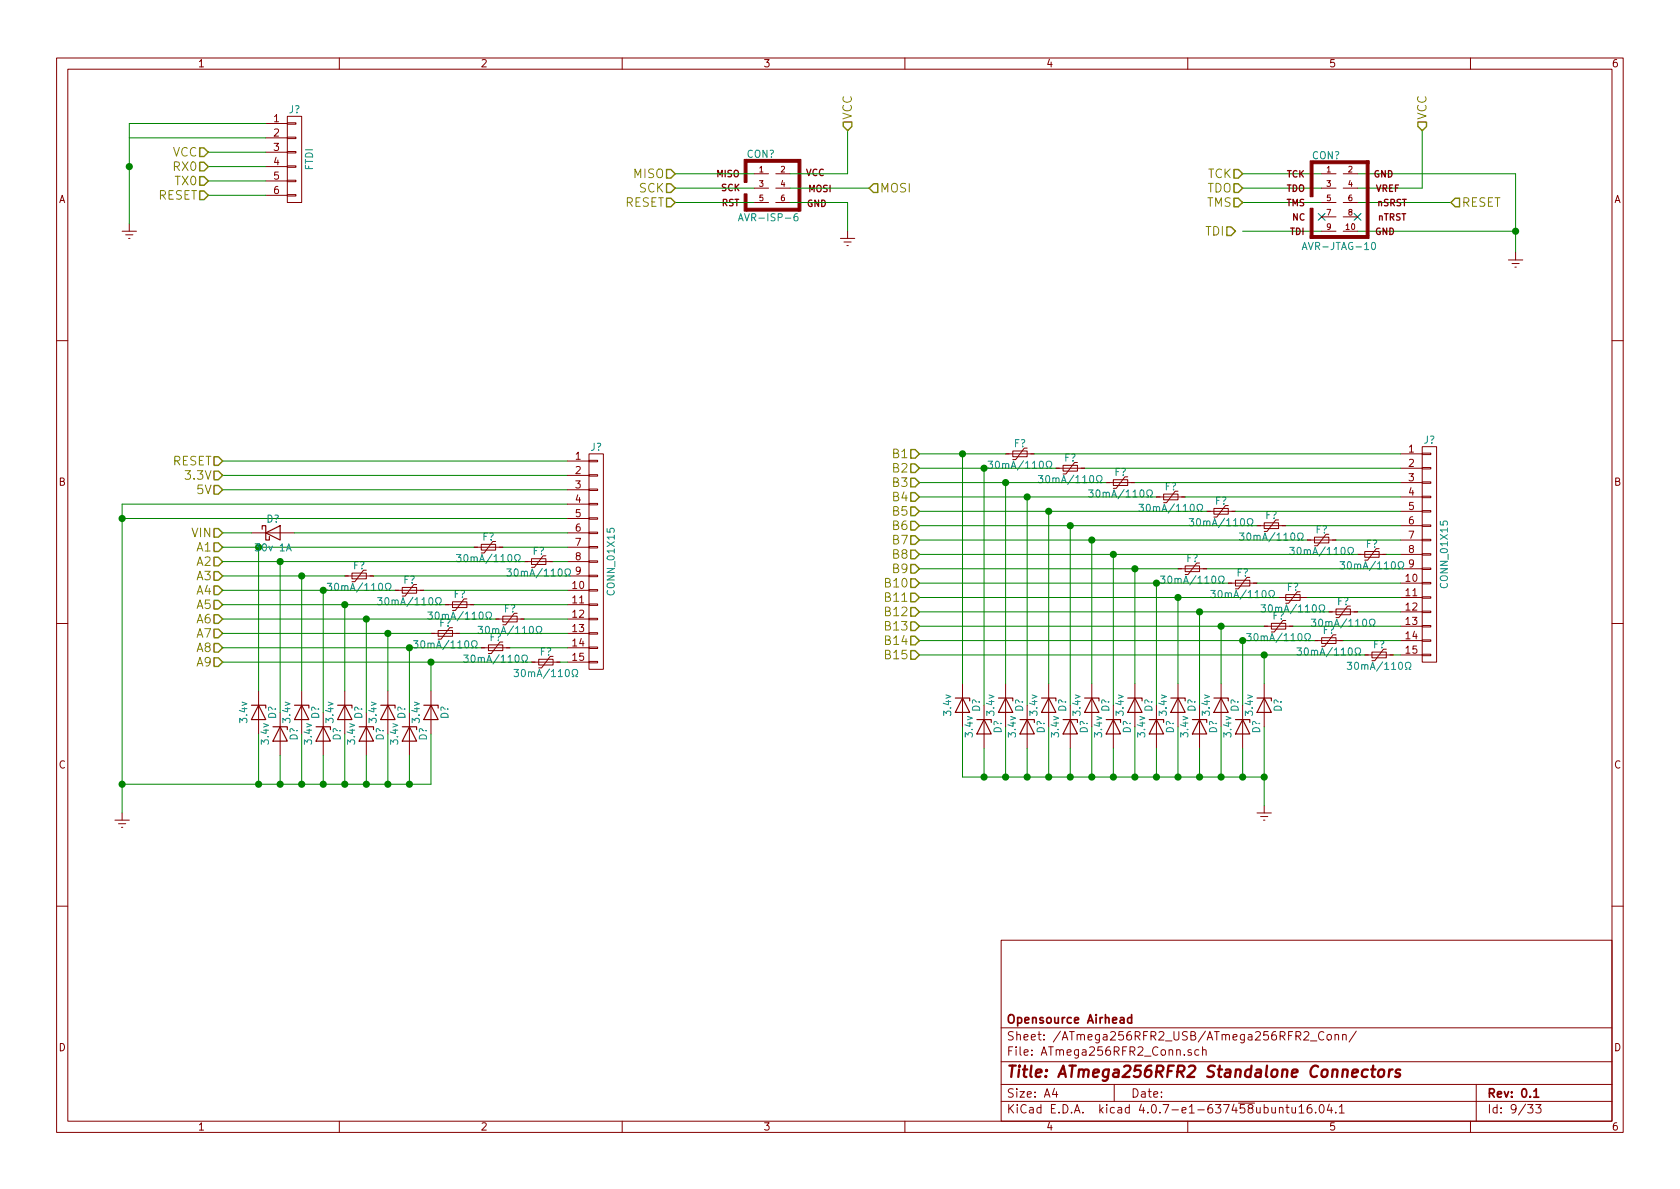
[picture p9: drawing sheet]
EESchema Schematic File Version 2
LIBS:airhead_ecu-rescue
LIBS:power
LIBS:device
LIBS:transistors
LIBS:conn
LIBS:linear
LIBS:regul
LIBS:74xx
LIBS:cmos4000
LIBS:adc-dac
LIBS:memory
LIBS:xilinx
LIBS:microcontrollers
LIBS:dsp
LIBS:microchip
LIBS:analog_switches
LIBS:motorola
LIBS:texas
LIBS:intel
LIBS:audio
LIBS:interface
LIBS:digital-audio
LIBS:philips
LIBS:display
LIBS:cypress
LIBS:siliconi
LIBS:opto
LIBS:atmel
LIBS:contrib
LIBS:valves
LIBS:L9484
LIBS:VB525SP-E
LIBS:LMZ21701
LIBS:Mini50p12
LIBS:SI8610BC-B-IS
LIBS:MAX6575LZUT+T
LIBS:SI8380P-IU
LIBS:Rect10si
LIBS:AEDR-8710-102
LIBS:MPXA4250AC6U
LIBS:MPXA6115AC6U
LIBS:CC2540T
LIBS:icsp
LIBS:MCP2561
LIBS:switches
LIBS:tom_kicad
LIBS:2450bm14e0003
LIBS:ftdi
LIBS:LMZ20502
LIBS:MIC45205
LIBS:usbulc6-2m6
LIBS:ESD7004
LIBS:VNQ5027AKTR-E
LIBS:BSC072N03LD-G
LIBS:SI8620BC-B-IS
LIBS:LMV822IQ2T
LIBS:NTB0101AGWH
LIBS:TLC6C598PWR
LIBS:10si_rect
LIBS:Mini50p16
LIBS:LM2903Q2T
LIBS:airhead_ecu-cache
EELAYER 25 0
EELAYER END
$Descr A4 11693 8268
encoding utf-8
Sheet 9 33
Title "ATmega256RFR2 Standalone Connectors"
Date ""
Rev "0.1"
Comp "Opensource Airhead"
Comment1 ""
Comment2 ""
Comment3 ""
Comment4 ""
$EndDescr
$Comp
L CONN_01X15 J?
U 1 1
P 9950 3850
F 0 "J?" H 9950 4650 50  0000 C CNN
F 1 "CONN_01X15" V 10050 3850 50  0000 C CNN
F 2 "" H 9950 3850 50  0001 C CNN
F 3 "" H 9950 3850 50  0001 C CNN
	1    9950 3850
	1    0    0    -1  
$EndComp
$Comp
L Polyfuse_Small F?
U 1 1
P 7100 3150
F 0 "F?" V 7025 3150 50  0000 C CNN
F 1 "30mA/110Ω" V 7175 3150 50  0000 C CNN
F 2 "" H 7150 2950 50  0001 L CNN
F 3 "" H 7100 3150 50  0001 C CNN
	1    7100 3150
	0    1    1    0   
$EndComp
$Comp
L Polyfuse_Small F?
U 1 1
P 7450 3250
F 0 "F?" V 7375 3250 50  0000 C CNN
F 1 "30mA/110Ω" V 7525 3250 50  0000 C CNN
F 2 "" H 7500 3050 50  0001 L CNN
F 3 "" H 7450 3250 50  0001 C CNN
	1    7450 3250
	0    1    1    0   
$EndComp
$Comp
L Polyfuse_Small F?
U 1 1
P 7800 3350
F 0 "F?" V 7725 3350 50  0000 C CNN
F 1 "30mA/110Ω" V 7875 3350 50  0000 C CNN
F 2 "" H 7850 3150 50  0001 L CNN
F 3 "" H 7800 3350 50  0001 C CNN
	1    7800 3350
	0    1    1    0   
$EndComp
$Comp
L Polyfuse_Small F?
U 1 1
P 8150 3450
F 0 "F?" V 8075 3450 50  0000 C CNN
F 1 "30mA/110Ω" V 8225 3450 50  0000 C CNN
F 2 "" H 8200 3250 50  0001 L CNN
F 3 "" H 8150 3450 50  0001 C CNN
	1    8150 3450
	0    1    1    0   
$EndComp
$Comp
L Polyfuse_Small F?
U 1 1
P 8500 3550
F 0 "F?" V 8425 3550 50  0000 C CNN
F 1 "30mA/110Ω" V 8575 3550 50  0000 C CNN
F 2 "" H 8550 3350 50  0001 L CNN
F 3 "" H 8500 3550 50  0001 C CNN
	1    8500 3550
	0    1    1    0   
$EndComp
$Comp
L Polyfuse_Small F?
U 1 1
P 8850 3650
F 0 "F?" V 8775 3650 50  0000 C CNN
F 1 "30mA/110Ω" V 8925 3650 50  0000 C CNN
F 2 "" H 8900 3450 50  0001 L CNN
F 3 "" H 8850 3650 50  0001 C CNN
	1    8850 3650
	0    1    1    0   
$EndComp
$Comp
L Polyfuse_Small F?
U 1 1
P 9200 3750
F 0 "F?" V 9125 3750 50  0000 C CNN
F 1 "30mA/110Ω" V 9275 3750 50  0000 C CNN
F 2 "" H 9250 3550 50  0001 L CNN
F 3 "" H 9200 3750 50  0001 C CNN
	1    9200 3750
	0    1    1    0   
$EndComp
$Comp
L Polyfuse_Small F?
U 1 1
P 9550 3850
F 0 "F?" V 9475 3850 50  0000 C CNN
F 1 "30mA/110Ω" V 9625 3850 50  0000 C CNN
F 2 "" H 9600 3650 50  0001 L CNN
F 3 "" H 9550 3850 50  0001 C CNN
	1    9550 3850
	0    1    1    0   
$EndComp
$Comp
L Polyfuse_Small F?
U 1 1
P 8300 3950
F 0 "F?" V 8225 3950 50  0000 C CNN
F 1 "30mA/110Ω" V 8375 3950 50  0000 C CNN
F 2 "" H 8350 3750 50  0001 L CNN
F 3 "" H 8300 3950 50  0001 C CNN
	1    8300 3950
	0    1    1    0   
$EndComp
$Comp
L Polyfuse_Small F?
U 1 1
P 8650 4050
F 0 "F?" V 8575 4050 50  0000 C CNN
F 1 "30mA/110Ω" V 8725 4050 50  0000 C CNN
F 2 "" H 8700 3850 50  0001 L CNN
F 3 "" H 8650 4050 50  0001 C CNN
	1    8650 4050
	0    1    1    0   
$EndComp
$Comp
L Polyfuse_Small F?
U 1 1
P 9000 4150
F 0 "F?" V 8925 4150 50  0000 C CNN
F 1 "30mA/110Ω" V 9075 4150 50  0000 C CNN
F 2 "" H 9050 3950 50  0001 L CNN
F 3 "" H 9000 4150 50  0001 C CNN
	1    9000 4150
	0    1    1    0   
$EndComp
$Comp
L Polyfuse_Small F?
U 1 1
P 9350 4250
F 0 "F?" V 9275 4250 50  0000 C CNN
F 1 "30mA/110Ω" V 9425 4250 50  0000 C CNN
F 2 "" H 9400 4050 50  0001 L CNN
F 3 "" H 9350 4250 50  0001 C CNN
	1    9350 4250
	0    1    1    0   
$EndComp
$Comp
L Polyfuse_Small F?
U 1 1
P 8900 4350
F 0 "F?" V 8825 4350 50  0000 C CNN
F 1 "30mA/110Ω" V 8975 4350 50  0000 C CNN
F 2 "" H 8950 4150 50  0001 L CNN
F 3 "" H 8900 4350 50  0001 C CNN
	1    8900 4350
	0    1    1    0   
$EndComp
$Comp
L Polyfuse_Small F?
U 1 1
P 9250 4450
F 0 "F?" V 9175 4450 50  0000 C CNN
F 1 "30mA/110Ω" V 9325 4450 50  0000 C CNN
F 2 "" H 9300 4250 50  0001 L CNN
F 3 "" H 9250 4450 50  0001 C CNN
	1    9250 4450
	0    1    1    0   
$EndComp
$Comp
L Polyfuse_Small F?
U 1 1
P 9600 4550
F 0 "F?" V 9525 4550 50  0000 C CNN
F 1 "30mA/110Ω" V 9675 4550 50  0000 C CNN
F 2 "" H 9650 4350 50  0001 L CNN
F 3 "" H 9600 4550 50  0001 C CNN
	1    9600 4550
	0    1    1    0   
$EndComp
$Comp
L D_Zener D?
U 1 1
P 6700 4900
F 0 "D?" H 6700 5000 50  0000 C CNN
F 1 "3.4v" H 6700 4800 50  0000 C CNN
F 2 "" H 6700 4900 50  0001 C CNN
F 3 "" H 6700 4900 50  0001 C CNN
	1    6700 4900
	0    1    1    0   
$EndComp
$Comp
L D_Zener D?
U 1 1
P 6850 5050
F 0 "D?" H 6850 5150 50  0000 C CNN
F 1 "3.4v" H 6850 4950 50  0000 C CNN
F 2 "" H 6850 5050 50  0001 C CNN
F 3 "" H 6850 5050 50  0001 C CNN
	1    6850 5050
	0    1    1    0   
$EndComp
$Comp
L D_Zener D?
U 1 1
P 7000 4900
F 0 "D?" H 7000 5000 50  0000 C CNN
F 1 "3.4v" H 7000 4800 50  0000 C CNN
F 2 "" H 7000 4900 50  0001 C CNN
F 3 "" H 7000 4900 50  0001 C CNN
	1    7000 4900
	0    1    1    0   
$EndComp
$Comp
L D_Zener D?
U 1 1
P 7150 5050
F 0 "D?" H 7150 5150 50  0000 C CNN
F 1 "3.4v" H 7150 4950 50  0000 C CNN
F 2 "" H 7150 5050 50  0001 C CNN
F 3 "" H 7150 5050 50  0001 C CNN
	1    7150 5050
	0    1    1    0   
$EndComp
$Comp
L D_Zener D?
U 1 1
P 7300 4900
F 0 "D?" H 7300 5000 50  0000 C CNN
F 1 "3.4v" H 7300 4800 50  0000 C CNN
F 2 "" H 7300 4900 50  0001 C CNN
F 3 "" H 7300 4900 50  0001 C CNN
	1    7300 4900
	0    1    1    0   
$EndComp
$Comp
L D_Zener D?
U 1 1
P 7450 5050
F 0 "D?" H 7450 5150 50  0000 C CNN
F 1 "3.4v" H 7450 4950 50  0000 C CNN
F 2 "" H 7450 5050 50  0001 C CNN
F 3 "" H 7450 5050 50  0001 C CNN
	1    7450 5050
	0    1    1    0   
$EndComp
$Comp
L D_Zener D?
U 1 1
P 7600 4900
F 0 "D?" H 7600 5000 50  0000 C CNN
F 1 "3.4v" H 7600 4800 50  0000 C CNN
F 2 "" H 7600 4900 50  0001 C CNN
F 3 "" H 7600 4900 50  0001 C CNN
	1    7600 4900
	0    1    1    0   
$EndComp
$Comp
L D_Zener D?
U 1 1
P 7750 5050
F 0 "D?" H 7750 5150 50  0000 C CNN
F 1 "3.4v" H 7750 4950 50  0000 C CNN
F 2 "" H 7750 5050 50  0001 C CNN
F 3 "" H 7750 5050 50  0001 C CNN
	1    7750 5050
	0    1    1    0   
$EndComp
$Comp
L D_Zener D?
U 1 1
P 7900 4900
F 0 "D?" H 7900 5000 50  0000 C CNN
F 1 "3.4v" H 7900 4800 50  0000 C CNN
F 2 "" H 7900 4900 50  0001 C CNN
F 3 "" H 7900 4900 50  0001 C CNN
	1    7900 4900
	0    1    1    0   
$EndComp
$Comp
L D_Zener D?
U 1 1
P 8050 5050
F 0 "D?" H 8050 5150 50  0000 C CNN
F 1 "3.4v" H 8050 4950 50  0000 C CNN
F 2 "" H 8050 5050 50  0001 C CNN
F 3 "" H 8050 5050 50  0001 C CNN
	1    8050 5050
	0    1    1    0   
$EndComp
$Comp
L D_Zener D?
U 1 1
P 8200 4900
F 0 "D?" H 8200 5000 50  0000 C CNN
F 1 "3.4v" H 8200 4800 50  0000 C CNN
F 2 "" H 8200 4900 50  0001 C CNN
F 3 "" H 8200 4900 50  0001 C CNN
	1    8200 4900
	0    1    1    0   
$EndComp
$Comp
L D_Zener D?
U 1 1
P 8350 5050
F 0 "D?" H 8350 5150 50  0000 C CNN
F 1 "3.4v" H 8350 4950 50  0000 C CNN
F 2 "" H 8350 5050 50  0001 C CNN
F 3 "" H 8350 5050 50  0001 C CNN
	1    8350 5050
	0    1    1    0   
$EndComp
$Comp
L D_Zener D?
U 1 1
P 8500 4900
F 0 "D?" H 8500 5000 50  0000 C CNN
F 1 "3.4v" H 8500 4800 50  0000 C CNN
F 2 "" H 8500 4900 50  0001 C CNN
F 3 "" H 8500 4900 50  0001 C CNN
	1    8500 4900
	0    1    1    0   
$EndComp
$Comp
L D_Zener D?
U 1 1
P 8650 5050
F 0 "D?" H 8650 5150 50  0000 C CNN
F 1 "3.4v" H 8650 4950 50  0000 C CNN
F 2 "" H 8650 5050 50  0001 C CNN
F 3 "" H 8650 5050 50  0001 C CNN
	1    8650 5050
	0    1    1    0   
$EndComp
$Comp
L D_Zener D?
U 1 1
P 8800 4900
F 0 "D?" H 8800 5000 50  0000 C CNN
F 1 "3.4v" H 8800 4800 50  0000 C CNN
F 2 "" H 8800 4900 50  0001 C CNN
F 3 "" H 8800 4900 50  0001 C CNN
	1    8800 4900
	0    1    1    0   
$EndComp
$Comp
L Earth #PWR?
U 1 1
P 8800 5600
F 0 "#PWR?" H 8800 5350 50  0001 C CNN
F 1 "Earth" H 8800 5450 50  0001 C CNN
F 2 "" H 8800 5600 50  0001 C CNN
F 3 "" H 8800 5600 50  0001 C CNN
	1    8800 5600
	1    0    0    -1  
$EndComp
Wire Wire Line
	6700 4750 6700 3150
Connection ~ 6700 3150
Wire Wire Line
	6850 4900 6850 3250
Connection ~ 6850 3250
Wire Wire Line
	7000 4750 7000 3350
Connection ~ 7000 3350
Wire Wire Line
	7150 4900 7150 3450
Connection ~ 7150 3450
Wire Wire Line
	7300 4750 7300 3550
Connection ~ 7300 3550
Wire Wire Line
	7450 3650 7450 4900
Connection ~ 7450 3650
Wire Wire Line
	7600 4750 7600 3750
Connection ~ 7600 3750
Wire Wire Line
	7750 4900 7750 3850
Connection ~ 7750 3850
Wire Wire Line
	7900 4750 7900 3950
Connection ~ 7900 3950
Wire Wire Line
	8050 4900 8050 4050
Connection ~ 8050 4050
Wire Wire Line
	8200 4750 8200 4150
Connection ~ 8200 4150
Wire Wire Line
	8350 4900 8350 4250
Connection ~ 8350 4250
Wire Wire Line
	8500 4750 8500 4350
Connection ~ 8500 4350
Wire Wire Line
	8650 4900 8650 4450
Connection ~ 8650 4450
Wire Wire Line
	8800 4750 8800 4550
Connection ~ 8800 4550
Wire Wire Line
	6700 5050 6700 5400
Wire Wire Line
	6700 5400 8800 5400
Wire Wire Line
	8800 5050 8800 5600
Wire Wire Line
	6850 5200 6850 5400
Connection ~ 6850 5400
Wire Wire Line
	7000 5050 7000 5400
Connection ~ 7000 5400
Wire Wire Line
	7150 5200 7150 5400
Connection ~ 7150 5400
Wire Wire Line
	7300 5050 7300 5400
Connection ~ 7300 5400
Wire Wire Line
	7450 5200 7450 5400
Connection ~ 7450 5400
Wire Wire Line
	7600 5050 7600 5400
Connection ~ 7600 5400
Wire Wire Line
	7750 5200 7750 5400
Connection ~ 7750 5400
Wire Wire Line
	7900 5050 7900 5400
Connection ~ 7900 5400
Wire Wire Line
	8050 5200 8050 5400
Connection ~ 8050 5400
Wire Wire Line
	8200 5050 8200 5400
Connection ~ 8200 5400
Wire Wire Line
	8350 5200 8350 5400
Connection ~ 8350 5400
Wire Wire Line
	8500 5050 8500 5400
Connection ~ 8500 5400
Wire Wire Line
	8650 5200 8650 5400
Connection ~ 8650 5400
Connection ~ 8800 5400
Wire Wire Line
	6400 3150 7000 3150
Wire Wire Line
	7200 3150 9750 3150
Wire Wire Line
	9750 3250 7550 3250
Wire Wire Line
	6400 3250 7350 3250
Wire Wire Line
	6400 3350 7700 3350
Wire Wire Line
	7900 3350 9750 3350
Wire Wire Line
	9750 3450 8250 3450
Wire Wire Line
	6400 3450 8050 3450
Wire Wire Line
	6400 3550 8400 3550
Wire Wire Line
	8600 3550 9750 3550
Wire Wire Line
	6400 3650 8750 3650
Wire Wire Line
	8950 3650 9750 3650
Wire Wire Line
	9750 3750 9300 3750
Wire Wire Line
	6400 3750 9100 3750
Wire Wire Line
	6400 3850 9450 3850
Wire Wire Line
	9650 3850 9750 3850
Wire Wire Line
	9750 3950 8400 3950
Wire Wire Line
	6400 3950 8200 3950
Wire Wire Line
	6400 4050 8550 4050
Wire Wire Line
	8750 4050 9750 4050
Wire Wire Line
	9750 4150 9100 4150
Wire Wire Line
	6400 4150 8900 4150
Wire Wire Line
	6400 4250 9250 4250
Wire Wire Line
	9450 4250 9750 4250
Wire Wire Line
	6400 4350 8800 4350
Wire Wire Line
	9000 4350 9750 4350
Wire Wire Line
	9750 4450 9350 4450
Wire Wire Line
	6400 4450 9150 4450
Wire Wire Line
	6400 4550 9500 4550
Wire Wire Line
	9700 4550 9750 4550
Text HLabel 6400 3150 0    60   Input ~ 0
B1
Text HLabel 6400 3250 0    60   Input ~ 0
B2
Text HLabel 6400 3350 0    60   Input ~ 0
B3
Text HLabel 6400 3450 0    60   Input ~ 0
B4
Text HLabel 6400 3550 0    60   Input ~ 0
B5
Text HLabel 6400 3650 0    60   Input ~ 0
B6
Text HLabel 6400 3750 0    60   Input ~ 0
B7
Text HLabel 6400 3850 0    60   Input ~ 0
B8
Text HLabel 6400 3950 0    60   Input ~ 0
B9
Text HLabel 6400 4050 0    60   Input ~ 0
B10
Text HLabel 6400 4150 0    60   Input ~ 0
B11
Text HLabel 6400 4250 0    60   Input ~ 0
B12
Text HLabel 6400 4350 0    60   Input ~ 0
B13
Text HLabel 6400 4450 0    60   Input ~ 0
B14
Text HLabel 6400 4550 0    60   Input ~ 0
B15
Wire Wire Line
	1550 3200 3950 3200
Wire Wire Line
	1550 3300 3950 3300
Wire Wire Line
	1550 3400 3950 3400
Wire Wire Line
	850  3500 3950 3500
Wire Wire Line
	850  3600 3950 3600
$Comp
L CONN_01X15 J?
U 1 1
P 4150 3900
F 0 "J?" H 4150 4700 50  0000 C CNN
F 1 "CONN_01X15" V 4250 3900 50  0000 C CNN
F 2 "" H 4150 3900 50  0001 C CNN
F 3 "" H 4150 3900 50  0001 C CNN
	1    4150 3900
	1    0    0    -1  
$EndComp
$Comp
L Polyfuse_Small F?
U 1 1
P 3400 3800
F 0 "F?" V 3325 3800 50  0000 C CNN
F 1 "30mA/110Ω" V 3475 3800 50  0000 C CNN
F 2 "" H 3450 3600 50  0001 L CNN
F 3 "" H 3400 3800 50  0001 C CNN
	1    3400 3800
	0    1    1    0   
$EndComp
$Comp
L Polyfuse_Small F?
U 1 1
P 3750 3900
F 0 "F?" V 3675 3900 50  0000 C CNN
F 1 "30mA/110Ω" V 3825 3900 50  0000 C CNN
F 2 "" H 3800 3700 50  0001 L CNN
F 3 "" H 3750 3900 50  0001 C CNN
	1    3750 3900
	0    1    1    0   
$EndComp
$Comp
L Polyfuse_Small F?
U 1 1
P 2500 4000
F 0 "F?" V 2425 4000 50  0000 C CNN
F 1 "30mA/110Ω" V 2575 4000 50  0000 C CNN
F 2 "" H 2550 3800 50  0001 L CNN
F 3 "" H 2500 4000 50  0001 C CNN
	1    2500 4000
	0    1    1    0   
$EndComp
$Comp
L Polyfuse_Small F?
U 1 1
P 2850 4100
F 0 "F?" V 2775 4100 50  0000 C CNN
F 1 "30mA/110Ω" V 2925 4100 50  0000 C CNN
F 2 "" H 2900 3900 50  0001 L CNN
F 3 "" H 2850 4100 50  0001 C CNN
	1    2850 4100
	0    1    1    0   
$EndComp
$Comp
L Polyfuse_Small F?
U 1 1
P 3200 4200
F 0 "F?" V 3125 4200 50  0000 C CNN
F 1 "30mA/110Ω" V 3275 4200 50  0000 C CNN
F 2 "" H 3250 4000 50  0001 L CNN
F 3 "" H 3200 4200 50  0001 C CNN
	1    3200 4200
	0    1    1    0   
$EndComp
$Comp
L Polyfuse_Small F?
U 1 1
P 3550 4300
F 0 "F?" V 3475 4300 50  0000 C CNN
F 1 "30mA/110Ω" V 3625 4300 50  0000 C CNN
F 2 "" H 3600 4100 50  0001 L CNN
F 3 "" H 3550 4300 50  0001 C CNN
	1    3550 4300
	0    1    1    0   
$EndComp
$Comp
L Polyfuse_Small F?
U 1 1
P 3100 4400
F 0 "F?" V 3025 4400 50  0000 C CNN
F 1 "30mA/110Ω" V 3175 4400 50  0000 C CNN
F 2 "" H 3150 4200 50  0001 L CNN
F 3 "" H 3100 4400 50  0001 C CNN
	1    3100 4400
	0    1    1    0   
$EndComp
$Comp
L Polyfuse_Small F?
U 1 1
P 3450 4500
F 0 "F?" V 3375 4500 50  0000 C CNN
F 1 "30mA/110Ω" V 3525 4500 50  0000 C CNN
F 2 "" H 3500 4300 50  0001 L CNN
F 3 "" H 3450 4500 50  0001 C CNN
	1    3450 4500
	0    1    1    0   
$EndComp
$Comp
L Polyfuse_Small F?
U 1 1
P 3800 4600
F 0 "F?" V 3725 4600 50  0000 C CNN
F 1 "30mA/110Ω" V 3875 4600 50  0000 C CNN
F 2 "" H 3850 4400 50  0001 L CNN
F 3 "" H 3800 4600 50  0001 C CNN
	1    3800 4600
	0    1    1    0   
$EndComp
$Comp
L D_Zener D?
U 1 1
P 1800 4950
F 0 "D?" H 1800 5050 50  0000 C CNN
F 1 "3.4v" H 1800 4850 50  0000 C CNN
F 2 "" H 1800 4950 50  0001 C CNN
F 3 "" H 1800 4950 50  0001 C CNN
	1    1800 4950
	0    1    1    0   
$EndComp
$Comp
L D_Zener D?
U 1 1
P 1950 5100
F 0 "D?" H 1950 5200 50  0000 C CNN
F 1 "3.4v" H 1950 5000 50  0000 C CNN
F 2 "" H 1950 5100 50  0001 C CNN
F 3 "" H 1950 5100 50  0001 C CNN
	1    1950 5100
	0    1    1    0   
$EndComp
$Comp
L D_Zener D?
U 1 1
P 2100 4950
F 0 "D?" H 2100 5050 50  0000 C CNN
F 1 "3.4v" H 2100 4850 50  0000 C CNN
F 2 "" H 2100 4950 50  0001 C CNN
F 3 "" H 2100 4950 50  0001 C CNN
	1    2100 4950
	0    1    1    0   
$EndComp
$Comp
L D_Zener D?
U 1 1
P 2250 5100
F 0 "D?" H 2250 5200 50  0000 C CNN
F 1 "3.4v" H 2250 5000 50  0000 C CNN
F 2 "" H 2250 5100 50  0001 C CNN
F 3 "" H 2250 5100 50  0001 C CNN
	1    2250 5100
	0    1    1    0   
$EndComp
$Comp
L D_Zener D?
U 1 1
P 2400 4950
F 0 "D?" H 2400 5050 50  0000 C CNN
F 1 "3.4v" H 2400 4850 50  0000 C CNN
F 2 "" H 2400 4950 50  0001 C CNN
F 3 "" H 2400 4950 50  0001 C CNN
	1    2400 4950
	0    1    1    0   
$EndComp
$Comp
L D_Zener D?
U 1 1
P 2550 5100
F 0 "D?" H 2550 5200 50  0000 C CNN
F 1 "3.4v" H 2550 5000 50  0000 C CNN
F 2 "" H 2550 5100 50  0001 C CNN
F 3 "" H 2550 5100 50  0001 C CNN
	1    2550 5100
	0    1    1    0   
$EndComp
$Comp
L D_Zener D?
U 1 1
P 2700 4950
F 0 "D?" H 2700 5050 50  0000 C CNN
F 1 "3.4v" H 2700 4850 50  0000 C CNN
F 2 "" H 2700 4950 50  0001 C CNN
F 3 "" H 2700 4950 50  0001 C CNN
	1    2700 4950
	0    1    1    0   
$EndComp
$Comp
L D_Zener D?
U 1 1
P 2850 5100
F 0 "D?" H 2850 5200 50  0000 C CNN
F 1 "3.4v" H 2850 5000 50  0000 C CNN
F 2 "" H 2850 5100 50  0001 C CNN
F 3 "" H 2850 5100 50  0001 C CNN
	1    2850 5100
	0    1    1    0   
$EndComp
$Comp
L D_Zener D?
U 1 1
P 3000 4950
F 0 "D?" H 3000 5050 50  0000 C CNN
F 1 "3.4v" H 3000 4850 50  0000 C CNN
F 2 "" H 3000 4950 50  0001 C CNN
F 3 "" H 3000 4950 50  0001 C CNN
	1    3000 4950
	0    1    1    0   
$EndComp
Wire Wire Line
	1800 4800 1800 3800
Connection ~ 1800 3800
Wire Wire Line
	1950 4950 1950 3900
Connection ~ 1950 3900
Wire Wire Line
	2100 4800 2100 4000
Connection ~ 2100 4000
Wire Wire Line
	2250 4950 2250 4100
Connection ~ 2250 4100
Wire Wire Line
	2400 4800 2400 4200
Connection ~ 2400 4200
Wire Wire Line
	2550 4950 2550 4300
Connection ~ 2550 4300
Wire Wire Line
	2700 4800 2700 4400
Connection ~ 2700 4400
Wire Wire Line
	2850 4950 2850 4500
Connection ~ 2850 4500
Wire Wire Line
	3000 4800 3000 4600
Connection ~ 3000 4600
Wire Wire Line
	1800 5100 1800 5450
Wire Wire Line
	1950 5250 1950 5450
Connection ~ 1950 5450
Wire Wire Line
	2100 5450 2100 5100
Connection ~ 2100 5450
Wire Wire Line
	2250 5450 2250 5250
Connection ~ 2250 5450
Wire Wire Line
	2400 5450 2400 5100
Connection ~ 2400 5450
Wire Wire Line
	2550 5450 2550 5250
Connection ~ 2550 5450
Wire Wire Line
	2700 5450 2700 5100
Connection ~ 2700 5450
Wire Wire Line
	2850 5450 2850 5250
Connection ~ 2850 5450
Wire Wire Line
	3950 3800 3500 3800
Wire Wire Line
	3850 3900 3950 3900
Wire Wire Line
	3950 4000 2600 4000
Wire Wire Line
	2950 4100 3950 4100
Wire Wire Line
	3950 4200 3300 4200
Wire Wire Line
	3650 4300 3950 4300
Wire Wire Line
	3200 4400 3950 4400
Wire Wire Line
	3950 4500 3550 4500
Wire Wire Line
	3900 4600 3950 4600
Text HLabel 1550 3800 0    60   Input ~ 0
A1
Text HLabel 1550 3900 0    60   Input ~ 0
A2
Text HLabel 1550 4000 0    60   Input ~ 0
A3
Text HLabel 1550 4100 0    60   Input ~ 0
A4
Text HLabel 1550 4200 0    60   Input ~ 0
A5
Text HLabel 1550 4300 0    60   Input ~ 0
A6
Text HLabel 1550 4400 0    60   Input ~ 0
A7
Text HLabel 1550 4500 0    60   Input ~ 0
A8
Text HLabel 1550 4600 0    60   Input ~ 0
A9
Wire Wire Line
	850  5450 3000 5450
Wire Wire Line
	1550 3800 3300 3800
Wire Wire Line
	1550 3900 3650 3900
Wire Wire Line
	1550 4000 2400 4000
Wire Wire Line
	1550 4100 2750 4100
Wire Wire Line
	1550 4200 3100 4200
Wire Wire Line
	1550 4300 3450 4300
Wire Wire Line
	1550 4400 3000 4400
Wire Wire Line
	1550 4500 3350 4500
Wire Wire Line
	1550 4600 3700 4600
$Comp
L AVR-ISP-6 CON?
U 1 1
P 5400 1300
F 0 "CON?" H 5295 1540 50  0000 C CNN
F 1 "AVR-ISP-6" H 5135 1070 50  0000 L BNN
F 2 "AVR-ISP-6" V 4880 1340 50  0001 C CNN
F 3 "" H 5375 1300 50  0001 C CNN
	1    5400 1300
	1    0    0    -1  
$EndComp
$Comp
L Earth #PWR?
U 1 1
P 5900 1600
F 0 "#PWR?" H 5900 1350 50  0001 C CNN
F 1 "Earth" H 5900 1450 50  0001 C CNN
F 2 "" H 5900 1600 50  0001 C CNN
F 3 "" H 5900 1600 50  0001 C CNN
	1    5900 1600
	1    0    0    -1  
$EndComp
$Comp
L CONN_01X06 J?
U 1 1
P 2050 1100
F 0 "J?" H 2050 1450 50  0000 C CNN
F 1 "FTDI" V 2150 1100 50  0000 C CNN
F 2 "" H 2050 1100 50  0001 C CNN
F 3 "" H 2050 1100 50  0001 C CNN
	1    2050 1100
	1    0    0    -1  
$EndComp
Wire Wire Line
	4700 1400 5250 1400
Wire Wire Line
	4700 1300 5250 1300
Wire Wire Line
	4700 1200 5250 1200
Wire Wire Line
	5500 1300 6050 1300
Wire Wire Line
	5900 900  5900 1200
Wire Wire Line
	5900 1200 5500 1200
Wire Wire Line
	5900 1600 5900 1400
Wire Wire Line
	5900 1400 5500 1400
Wire Wire Line
	1450 1350 1850 1350
Wire Wire Line
	1850 1250 1450 1250
Wire Wire Line
	1450 1150 1850 1150
Wire Wire Line
	1850 1050 1450 1050
Wire Wire Line
	900  850  1850 850 
Wire Wire Line
	900  950  1850 950 
Wire Wire Line
	10100 1400 9450 1400
Connection ~ 10550 1600
Wire Wire Line
	9450 1600 10550 1600
Wire Wire Line
	10550 1200 10550 1750
Wire Wire Line
	9450 1200 10550 1200
Wire Wire Line
	9900 1300 9900 900 
Wire Wire Line
	9450 1300 9900 1300
Wire Wire Line
	8650 1600 9200 1600
Wire Wire Line
	8650 1400 9200 1400
Wire Wire Line
	8650 1300 9200 1300
Wire Wire Line
	8650 1200 9200 1200
NoConn ~ 9450 1500
NoConn ~ 9200 1500
$Comp
L Earth #PWR?
U 1 1
P 10550 1750
F 0 "#PWR?" H 10550 1500 50  0001 C CNN
F 1 "Earth" H 10550 1600 50  0001 C CNN
F 2 "" H 10550 1750 50  0001 C CNN
F 3 "" H 10550 1750 50  0001 C CNN
	1    10550 1750
	1    0    0    -1  
$EndComp
$Comp
L AVR-JTAG-10 CON?
U 1 1
P 9400 1400
F 0 "CON?" H 9230 1730 50  0000 C CNN
F 1 "AVR-JTAG-10" H 9060 1070 50  0000 L BNN
F 2 "AVR-JTAG-10" V 8830 1420 50  0001 C CNN
F 3 "" H 9400 1400 50  0001 C CNN
	1    9400 1400
	1    0    0    -1  
$EndComp
Text HLabel 4700 1200 0    60   Input ~ 0
MISO
Text HLabel 4700 1300 0    60   Input ~ 0
SCK
Text HLabel 4700 1400 0    60   Input ~ 0
RESET
Text HLabel 6050 1300 2    60   Input ~ 0
MOSI
Text HLabel 5900 900  1    60   Input ~ 0
VCC
Text HLabel 1450 1050 0    60   Input ~ 0
VCC
Text HLabel 1450 1150 0    60   Input ~ 0
RX0
Text HLabel 1450 1250 0    60   Input ~ 0
TX0
Text HLabel 1450 1350 0    60   Input ~ 0
RESET
Text HLabel 8650 1200 0    60   Input ~ 0
TCK
Text HLabel 8650 1300 0    60   Input ~ 0
TDO
Text HLabel 8650 1400 0    60   Input ~ 0
TMS
Text HLabel 8600 1600 0    60   Input ~ 0
TDI
Text HLabel 10100 1400 2    60   Input ~ 0
RESET
Text HLabel 9900 900  1    60   Input ~ 0
VCC
$Comp
L Earth #PWR?
U 1 1
P 900 1550
F 0 "#PWR?" H 900 1300 50  0001 C CNN
F 1 "Earth" H 900 1400 50  0001 C CNN
F 2 "" H 900 1550 50  0001 C CNN
F 3 "" H 900 1550 50  0001 C CNN
	1    900  1550
	1    0    0    -1  
$EndComp
Wire Wire Line
	900  850  900  1550
Connection ~ 900  1150
Text HLabel 1550 3200 0    60   Input ~ 0
RESET
Text HLabel 1550 3300 0    60   Input ~ 0
3.3V
Text HLabel 1550 3400 0    60   Input ~ 0
5V
Text HLabel 1550 3700 0    60   Input ~ 0
VIN
$Comp
L Earth #PWR?
U 1 1
P 850 5650
F 0 "#PWR?" H 850 5400 50  0001 C CNN
F 1 "Earth" H 850 5500 50  0001 C CNN
F 2 "" H 850 5650 50  0001 C CNN
F 3 "" H 850 5650 50  0001 C CNN
	1    850  5650
	1    0    0    -1  
$EndComp
Wire Wire Line
	850  3500 850  5650
Connection ~ 850  3600
Wire Wire Line
	3000 5450 3000 5100
Connection ~ 850  5450
Connection ~ 1800 5450
$Comp
L D_Schottky D?
U 1 1
P 1900 3700
F 0 "D?" H 1900 3800 50  0000 C CNN
F 1 "30v 1A" H 1900 3600 50  0000 C CNN
F 2 "" H 1900 3700 50  0001 C CNN
F 3 "" H 1900 3700 50  0001 C CNN
	1    1900 3700
	1    0    0    -1  
$EndComp
Wire Wire Line
	1750 3700 1550 3700
Wire Wire Line
	2050 3700 3950 3700
$EndSCHEMATC
